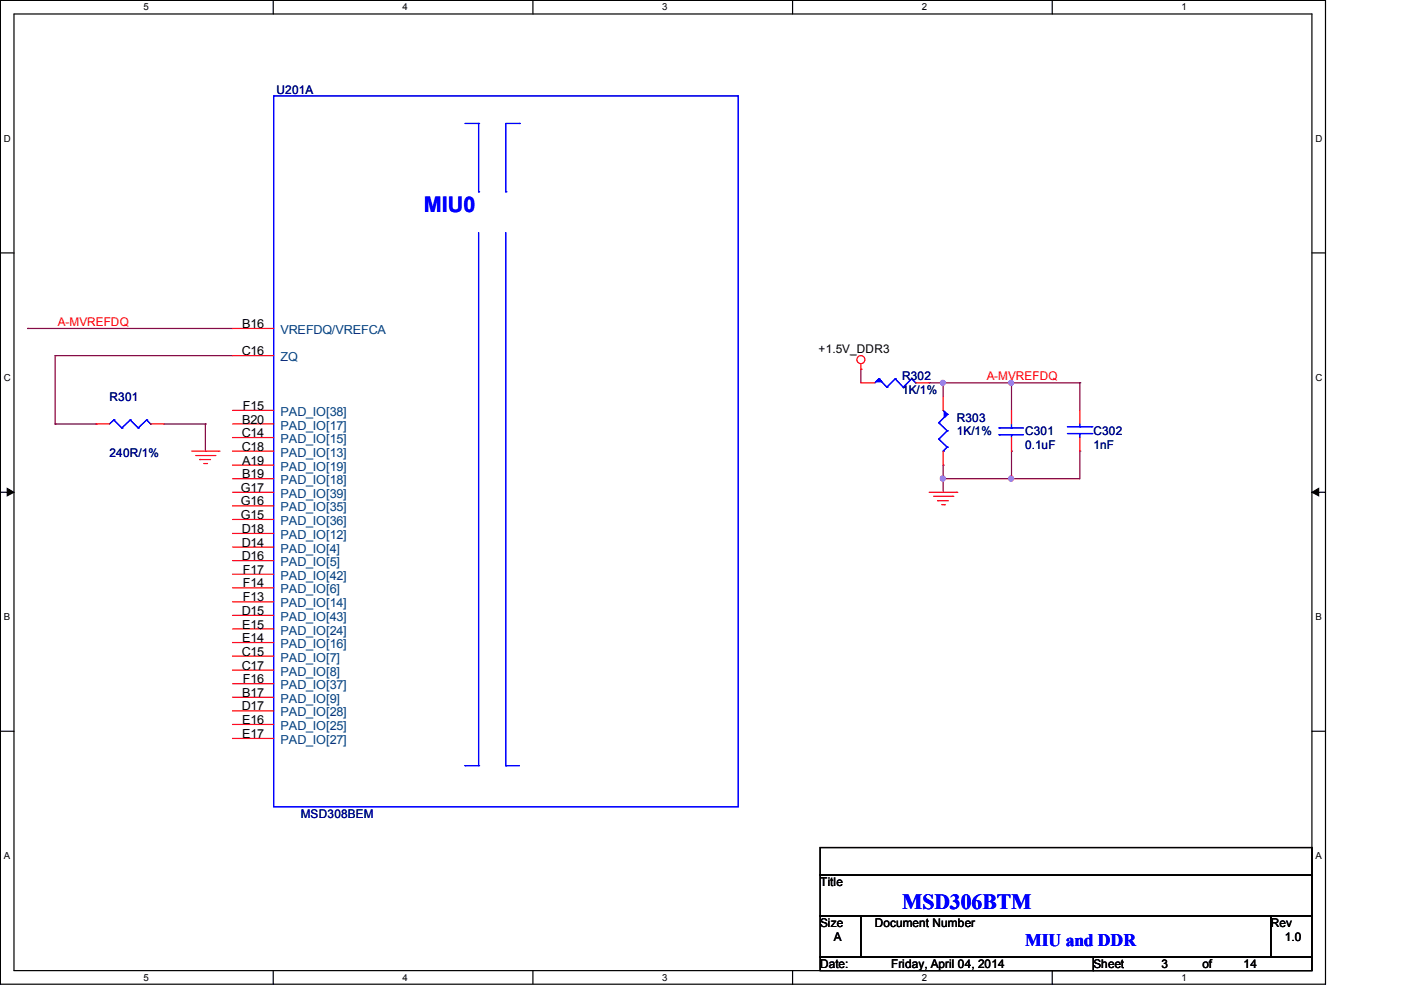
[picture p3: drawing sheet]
<svg xmlns="http://www.w3.org/2000/svg" width="297mm" height="210mm" viewBox="0 0 297 210" stroke-linecap="round" stroke-linejoin="round" font-family="sans-serif">
<path d="M.1 .1h280.8v208.4h-280.8zM3 3h275v202.7h-275z" fill="none" stroke="#000" stroke-width=".25"/>
<g fill="#fff">
<path d="M30.4 .4h1.1v2.3h-1.1z"/>
<path d="M30.4 206h1.1v2.3h-1.1z"/>
</g>
<path d="M57.9 .1v2.9M57.9 205.7v2.8" fill="none" stroke="#000" stroke-width=".25"/>
<g fill="#fff">
<path d="M85.3 .4h1.1v2.3h-1.1z"/>
<path d="M85.3 206h1.1v2.3h-1.1z"/>
</g>
<path d="M112.9 .1v2.9M112.9 205.7v2.8" fill="none" stroke="#000" stroke-width=".25"/>
<g fill="#fff">
<path d="M140.4 .4h1.1v2.3h-1.1z"/>
<path d="M140.4 206h1.1v2.3h-1.1z"/>
</g>
<path d="M168 .1v2.9M168 205.7v2.8" fill="none" stroke="#000" stroke-width=".25"/>
<g fill="#fff">
<path d="M195.4 .4h1.1v2.3h-1.1z"/>
<path d="M195.4 206h1.1v2.3h-1.1z"/>
</g>
<path d="M223 .1v2.9M223 205.7v2.8" fill="none" stroke="#000" stroke-width=".25"/>
<g fill="#fff">
<path d="M250.4 .4h1.1v2.3h-1.1z"/>
<path d="M250.4 206h1.1v2.3h-1.1z"/>
<path d="M.8 28.3h1.5v2.3h-1.5z"/>
<path d="M278.8 28.3h1.4v2.3h-1.4z"/>
<path d="M.8 78.9h1.5v2.3h-1.5z"/>
<path d="M278.8 78.9h1.4v2.3h-1.4z"/>
</g>
<path d="M.1 53.6h2.9M278 53.6h2.9" fill="none" stroke="#000" stroke-width=".25"/>
<g fill="#fff">
<path d="M.8 129.6h1.4v2.3h-1.4z"/>
<path d="M278.8 129.6h1.4v2.3h-1.4z"/>
</g>
<path d="M.1 104.3h2.9M278 104.3h2.9" fill="none" stroke="#000" stroke-width=".25"/>
<path d="M1.5 103.5l1.5 .8-1.5 .8zM278 104.3l1.5-.8v1.6z" fill="#000" stroke="#000" stroke-width=".21"/>
<g fill="#fff">
<path d="M.8 180.3h1.3v2.2h-1.3z"/>
<path d="M278.8 180.3h1.3v2.2h-1.3z"/>
</g>
<path d="M.1 154.9h2.9M278 154.9h2.9M173.8 179.6h104.2v5.8h-104.2zM173.8 185.4h104.2v8.7h-104.2zM173.8 194.1h8.7v8.7h-8.7zM182.5 194.1h86.8v8.7h-86.8zM269.3 194.1h8.7v8.7h-8.7zM173.8 202.8h57.9v2.9h-57.9zM231.7 202.8h46.3v2.9h-46.3z" fill="none" stroke="#000" stroke-width=".25"/>
<g fill="none" stroke="#800040" stroke-width=".25">
<path d="M5.8 69.6h.1M5.8 69.6h43.5M11.7 75.4h.1M11.7 75.4h37.6M11.7 75.4v14.4M182.5 78.2h.1M182.5 78.2v2.9M11.7 89.8h.1M11.7 89.8h8.6M20.3 89.8h.1M34.8 89.8h8.7M43.5 89.8h.1"/>
<path d="M43.5 95.6h.1M43.5 89.8v5.8M196.9 81.1h.1M196.9 81.1h32M199.9 81.1h.1M199.9 98.6h.1M199.9 81.1v3M199.9 98.6v5.7M214.4 81.1h.1M214.4 95.6h.1M214.4 81.1v5.9M214.4 95.6v5.8"/>
<path d="M228.9 95.6h.1M228.9 81.1h.1M228.9 95.6v5.8h-29M228.9 81.1v5.9M199.9 101.4h.1M214.4 101.4h.1"/>
</g>
<g fill="#f0f" stroke="#f0f" stroke-width=".25">
<circle cx="214.3" cy="101.4" r=".53"/>
<circle cx="199.8" cy="101.4" r=".53"/>
<circle cx="214.3" cy="81.1" r=".51"/>
<circle cx="199.8" cy="81.1" r=".51"/>
</g>
<g fill="none" stroke="#f00" stroke-width=".25">
<path d="M49.3 69.6h8.7M49.3 75.4h8.7M182.5 78.2h.1M182.5 77.1v1.1M20.3 89.8h2.9M31.9 89.8h2.9M40.6 95.6h5.8M41.5 96.5h4.1M42.3 97.4h.1M42.3 97.4h2.3M43.2 98.2h.6M43.8 98.2h.1"/>
<path d="M45.6 96.5h.1M46.4 95.6h.1M49.3 95.6h8.7M49.3 87h8.7M49.3 89.8h8.7M49.3 92.7h8.7M49.3 98.6h8.7M182.5 81.1h2.9M194.1 81.1h2.8M199.9 84.1v2.9M199.9 95.6v3M214.4 87v2.8"/>
<path d="M214.4 92.7v2.9M228.9 87v2.8M228.9 92.7v2.9M49.3 104.3h8.7M49.3 101.4h8.7M49.3 107.2h8.7M49.3 110.1h8.7M49.3 113h8.7M49.3 115.9h8.7M49.3 118.8h8.7M196.9 104.3h5.9M197.9 105.2h4"/>
<path d="M198.7 106.1h.1M198.7 106.1h2.3M199.6 106.9h.6M200.2 106.9h.1M201.9 105.2h.1M202.8 104.3h.1M49.3 121.7h8.7M49.3 124.5h8.7M49.3 127.5h8.7M49.3 130.4h8.7M49.3 133.3h8.7M49.3 136.1h8.7"/>
<path d="M49.3 139h8.7M49.3 142h8.7M49.3 144.9h8.7M49.3 147.7h8.7M49.3 150.6h8.7M49.3 153.5h8.7M49.3 156.5h8.7"/>
<circle cx="182.5" cy="76.2" r=".85"/>
</g>
<g fill="none" stroke="#00f" stroke-width=".25">
<path d="M58 20.3h98.5v150.6h-98.5zM98.6 26.2h2.8M101.4 26.2h.1M101.4 26.2v14.4M110.1 26.2h.1M110.1 26.2h-2.9v14.4M101.4 40.6h.1M101.4 49.3v112.9M107.2 40.6h.1M107.2 49.3v112.9M24.1 89h.1M24.1 89l-.9 .8"/>
<path d="M24.1 89l1.7 1.7M25.8 90.7h.1M27.6 89h.1M27.6 89l-1.8 1.7M27.6 89l1.7 1.7M29.3 90.7h.1M31.1 89h.1M31.1 89l-1.8 1.7M31.1 89l.8 .8M31.9 89.8h.1M186.3 80.3h.1M186.3 80.3l-.9 .8"/>
<path d="M186.3 80.3l1.7 1.7M188 82h.1M189.7 80.3h.1M189.7 80.3l-1.7 1.7M189.7 80.3l1.7 1.7M191.4 82h.1M193.2 80.3h.1M193.2 80.3l.9 .8M193.2 80.3l-1.8 1.7M194.1 81.1h.1M199 89.6h.1M199 93h.1"/>
<path d="M199 89.6l1.7 1.7M199 93l1.7 1.7M199.9 95.6h.1M199.9 87l.8 .8M200.7 87.8h.1M200.7 91.3h.1M200.7 94.7h.1M200.7 87.8l-1.7 1.8M200.7 91.3l-1.7 1.7M200.7 94.7l-.8 .9M211.8 90.7h.1M211.8 92.1h.1"/>
<path d="M211.8 90.7h5.1M211.8 92.1h5.1M214.4 92.1h.1M214.4 90.7h.1M214.4 89.8v.9M214.4 92.1v.6M226.2 91.9h5.2M226.2 90.4h5.2M228.9 90.4h.1M228.9 91.9h.1M228.9 89.8v.6M228.9 91.9v.8"/>
<path d="M231.4 91.9h.1M231.4 90.4h.1M98.6 162.2h.1M98.6 162.2h2.8M101.4 162.2h.1M107.2 162.2h.1M107.2 162.2h2.9"/>
</g>
<g fill="#00f" stroke="#00f" stroke-width=".25">
<path d="M200.2 87.2l.5 .6-.5 .6 .5-.6-.5 .6z" fill-rule="evenodd"/>
<path d="M200.2 87.2l.5 .6-.5 .6 .5-.6-.5 .6z" fill-rule="evenodd"/>
<path d="M186.3 80.3l.6 .6h-1.2l.6-.6 .6 .6z" fill-rule="evenodd"/>
<path d="M186.3 80.3l.6 .6h-1.2l.6-.6 .6 .6z" fill-rule="evenodd"/>
</g>
<g font-size="4.6" fill="#00f">
<text x="89.8" y="44.9">MIU0</text>
<text x="191.2" y="192.5">MSD306BTM</text>
</g>
<text font-size="3.7" fill="#00f" x="217.3" y="200.4">MIU and DDR</text>
<g font-size="2.6">
<text x="51.3" y="69.5">B16</text>
<text x="51.2" y="75.3">C16</text>
<text x="51.3" y="89.7">B20</text>
<text x="51.5" y="86.9">F15</text>
<text x="51.2" y="92.6">C14</text>
<text x="51.2" y="95.5">C18</text>
<text x="51.3" y="98.5">A19</text>
<text x="51.3" y="101.3">B19</text>
<text x="51.1" y="107.1">G16</text>
<text x="51.1" y="104.2">G17</text>
<text x="51.1" y="110">G15</text>
<text x="51.2" y="112.9">D18</text>
<text x="51.2" y="115.8">D14</text>
<text x="51.2" y="118.7">D16</text>
<text x="51.5" y="121.6">F17</text>
<text x="51.5" y="124.5">F14</text>
<text x="51.2" y="130.3">D15</text>
<text x="51.5" y="127.4">F13</text>
<text x="51.3" y="133.2">E15</text>
<text x="51.3" y="136.1">E14</text>
<text x="51.2" y="138.9">C15</text>
<text x="51.2" y="141.9">C17</text>
<text x="51.3" y="147.7">B17</text>
<text x="51.5" y="144.8">F16</text>
<text x="51.2" y="150.5">D17</text>
<text x="51.3" y="153.4">E16</text>
<text x="51.3" y="156.4">E17</text>
</g>
<g font-size="2.6" fill="#004080">
<text x="59.4" y="70.8">VREFDQ/VREFCA</text>
<text x="59.4" y="76.5">ZQ</text>
<text x="59.4" y="88.1">PAD_IO[38]</text>
<text x="59.4" y="91">PAD_IO[17]</text>
<text x="59.4" y="93.9">PAD_IO[15]</text>
<text x="59.4" y="96.8">PAD_IO[13]</text>
<text x="59.4" y="99.7">PAD_IO[19]</text>
<text x="59.4" y="102.6">PAD_IO[18]</text>
<text x="59.4" y="105.5">PAD_IO[39]</text>
<text x="59.4" y="108.4">PAD_IO[35]</text>
<text x="59.4" y="111.3">PAD_IO[36]</text>
<text x="59.4" y="114.2">PAD_IO[12]</text>
<text x="59.4" y="117.1">PAD_IO[4]</text>
<text x="59.4" y="120">PAD_IO[5]</text>
<text x="59.4" y="122.9">PAD_IO[42]</text>
<text x="59.4" y="125.7">PAD_IO[6]</text>
<text x="59.4" y="128.7">PAD_IO[14]</text>
<text x="59.4" y="131.6">PAD_IO[43]</text>
<text x="59.4" y="134.5">PAD_IO[24]</text>
<text x="59.4" y="137.3">PAD_IO[16]</text>
<text x="59.4" y="140.2">PAD_IO[7]</text>
<text x="59.4" y="143.2">PAD_IO[8]</text>
<text x="59.4" y="146">PAD_IO[37]</text>
<text x="59.4" y="148.9">PAD_IO[9]</text>
<text x="59.4" y="151.8">PAD_IO[28]</text>
<text x="59.4" y="154.7">PAD_IO[25]</text>
<text x="59.4" y="157.7">PAD_IO[27]</text>
</g>
<g font-size="2.5" fill="#000080">
<text x="58.6" y="19.8">U201A</text>
<text x="191.2" y="80.6">R302</text>
<text x="191.2" y="83.5">1K/1%</text>
<text x="23.2" y="85">R301</text>
<text x="202.8" y="89.3">R303</text>
<text x="202.8" y="92.2">1K/1%</text>
<text x="217.2" y="92.2">C301</text>
<text x="217.2" y="95.1">0.1uF</text>
<text x="231.7" y="92.2">C302</text>
<text x="231.7" y="95.1">1nF</text>
<text x="23.2" y="96.9">240R/1%</text>
<text x="63.7" y="173.3">MSD308BEM</text>
</g>
<g font-size="2.5" fill="#f00">
<text x="12.3" y="69">A-MVREFDQ</text>
<text x="209.1" y="80.5">A-MVREFDQ</text>
</g>
<g font-size="2.5">
<text x="173.5" y="74.8">+1.5V_DDR3</text>
<text x="173.8" y="187.8">Title</text>
<text x="173.8" y="196.4">Size</text>
<text x="185.4" y="196.4">Document Number</text>
<text x="269.3" y="196.4">Rev</text>
<text x="176.7" y="199.3">A</text>
<text x="272.3" y="199.3">1.0</text>
<text x="173.8" y="205.1">Date:</text>
<text x="188.9" y="205.1">Friday, April 04, 2014</text>
<text x="231.7" y="205.1">Sheet</text>
<text x="246.2" y="205.1">3</text>
<text x="254.8" y="205.1">of</text>
<text x="263.6" y="205.1">14</text>
</g>
<g font-size="2">
<text x="30.4" y="2.2">5</text>
<text x="85.3" y="2.2">4</text>
<text x="140.4" y="2.2">3</text>
<text x="195.4" y="2.2">2</text>
<text x="250.4" y="2.2">1</text>
<text x=".8" y="30.1">D</text>
<text x="278.8" y="30.1">D</text>
<text x=".8" y="80.7">C</text>
<text x="278.8" y="80.7">C</text>
<text x=".8" y="131.4">B</text>
<text x="278.8" y="131.4">B</text>
<text x=".8" y="182">A</text>
<text x="278.8" y="182">A</text>
<text x="30.4" y="207.8">5</text>
<text x="85.3" y="207.8">4</text>
<text x="140.4" y="207.8">3</text>
<text x="195.4" y="207.8">2</text>
<text x="250.4" y="207.8">1</text>
</g>
</svg>
